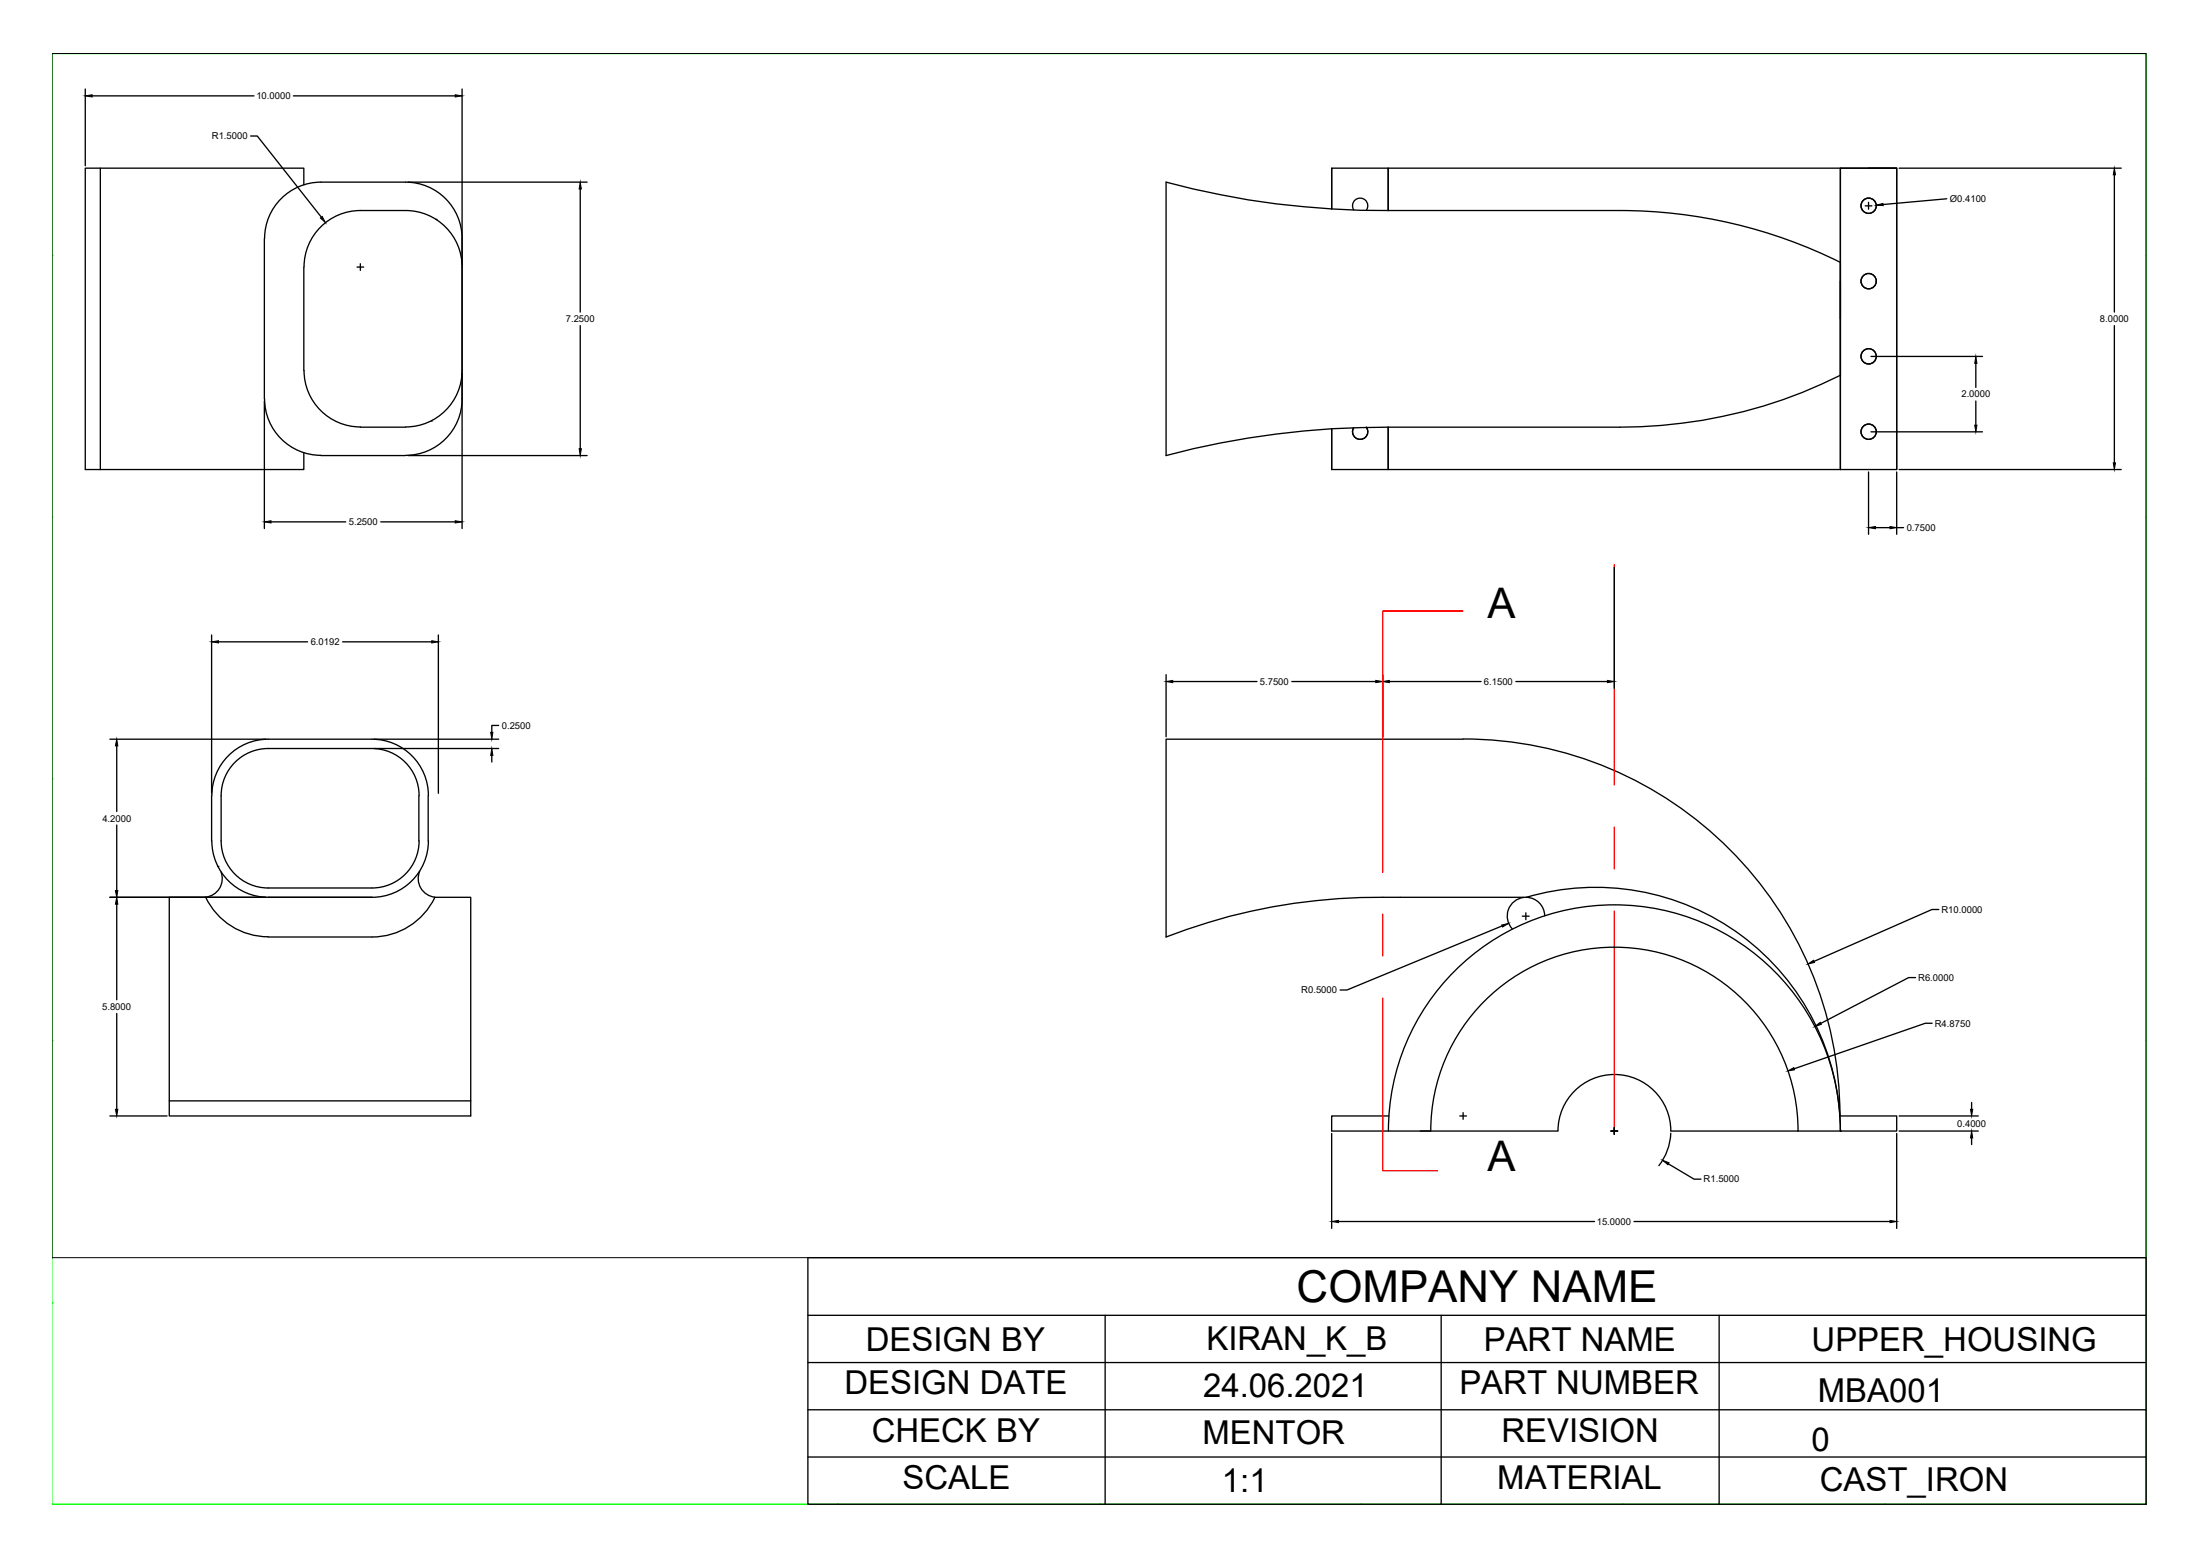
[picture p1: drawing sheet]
<svg xmlns="http://www.w3.org/2000/svg" width="420mm" height="297mm" viewBox="0 0 420 297" stroke-linecap="round" stroke-linejoin="round" font-family="sans-serif">
<!-- layer: template -->
<g fill="none" stroke="#0f0" stroke-width=".25">
<path d="M9.9 10.2h400v277h-400zM9.9 10.2h.1M59.9 10.2h.1M109.9 10.2h.1M159.9 10.2h.1M209.9 10.2h.1M259.9 10.2h.1M309.9 10.2h.1M359.9 10.2h.1M409.9 10.2h.1M9.9 48.7h.1M409.9 48.7h.1"/>
<path d="M9.9 98.7h.1M409.9 98.7h.1M9.9 148.7h.1M409.9 148.7h.1M9.9 198.7h.1M409.9 198.7h.1M9.9 248.7h.1M409.9 248.7h.1M9.9 287.2h.1M59.9 287.2h.1M109.9 287.2h.1M159.9 287.2h.1"/>
<path d="M209.9 287.2h.1M259.9 287.2h.1M309.9 287.2h.1M359.9 287.2h.1M409.9 287.2h.1"/>
</g>
<!-- layer: 0 -->
<path d="M154.3 240.1h255.6v47.1h-255.6zM154.3 251.1h255.6M211.1 251.1v36.1M275.2 251.1v36.1M328.3 251.1v36.1M154.3 260.1h255.6M154.3 269.1h255.6M154.3 278.1h255.6" fill="none" stroke="#000" stroke-width=".25"/>
<!-- layer: upper housing -->
<g fill="none" stroke="#000" stroke-width=".25">
<path d="M16.3 17v14.6M17.6 18.3h30.9M56 18.3h30.9M88.3 17v83.9M19.2 32.1v57.5M47.9 26h1.2l12.3 15.5M58 35.3v-3.2h-41.7v57.5h41.7v-3.1M77.5 34.8h-16.2a10.8 10.8 0 0 0-10.8 10.7M77.5 34.8a10.8 10.8 0 0 1 10.8 10.7M77.9 34.8h34.2M110.8 36.1v23.5M254.3 32.1v7.8v-7.8h107.9v57.5h-107.9v-7.8"/>
<path d="M265.1 32.1v8.1M351.5 32.1v57.5v-57.5h10.7v57.5M356.2 39.3h1.3M356.9 32.1h5.3M356.9 38.6v1.3M362.7 32.1h42.4M371.8 37.9l-12.2 1.1M403.8 33.4v26.2M50.5 45.6v30.6M58 51v19.8M68.2 51h1.3M68.8 40.2h8.7"/>
<path d="M68.8 50.3v1.3M68.8 40.2a10.8 10.8 0 0 0-10.7 10.8M77.5 40.2a10.8 10.8 0 0 1 10.8 10.8M83.3 41.9h.1M258.5 40.1a1.46 1.46 0 0 1 1.3-2.3 1.46 1.46 0 0 1 1.1 2.3M265.1 40.2a158.5 158.5 0 0 1-42.4-5.4v52.2a163.1 163.1 0 0 1 42.4-5.5M265.1 40.2h44.3M309.4 40.2a94.5 94.5 0 0 1 42.1 9.9M50.5 76.6v24.3M50.5 76.2a10.8 10.8 0 0 0 10.8 10.7l16.2 .1M58.1 70.7a10.8 10.8 0 0 0 10.7 10.8M88.3 76.2a10.8 10.8 0 0 1-10.8 10.7"/>
<path d="M88.3 70.7a10.8 10.8 0 0 1-10.8 10.8M110.8 62.2v23.5M351.5 71.6a93.6 93.6 0 0 1-42.1 9.9h-44.3M357.3 68h21.3M377.3 69.4v4.6M377.3 76.6v4.6M403.8 62.2v26.2M51.8 99.6h14.2M68.8 81.5h8.7M72.7 99.6h14.2M77.9 87h34.2M82.4 80.4h.1"/>
<path d="M260.9 81.6a1.46 1.46 0 0 1-1.1 2.3 1.46 1.46 0 0 1-1.3-2.3M265.1 81.5v8.1M356.9 90.1v11.9M357.3 82.4h21.3M362.2 90.1v11.9M362.7 89.6h42.4M308.3 108.3v23.1M358.2 100.7h2.8M362.2 100.7h1.3M40.4 121.2v30.2M41.7 122.5h17M65.4 122.5h17.1"/>
<path d="M83.7 121.2v30.2M95.2 138.5h-1.3v1.3M222.7 128.8v11.8M224 130.1h16.1M246.7 130.1h16M264.1 128.8v11.8M265.3 130.1h17.6M289.5 130.1h17.5M21 141.1h29.8M22.3 142.4v12.5M22.3 157.5v12.5M40.4 151.9v8.6"/>
<path d="M40.5 151.9a10.8 10.8 0 0 1 10.7-10.8h19.8a10.8 10.8 0 0 1 10.8 10.8M42.2 151.9a9 9 0 0 1 9-9h19.8a9 9 0 0 1 9 9M42.2 151.9v8.6a9 9 0 0 0 9 9h19.8a9 9 0 0 0 9-9M71.4 141.1h23.8M71.4 142.9h23.8M80 151.9v8.6M81.8 151.9v8.6M93.9 144.2v1.3M279.4 141.1h-56.7v37.8a111.4 111.4 0 0 1 41.4-7.6h27.3M279.4 141.1a71.9 71.9 0 0 1 72 71.9M21 171.3h29.8M22.3 172.6v18.3"/>
<path d="M39.3 171.3h-7v41.7h57.6v-41.7h-6.9M40.5 160.5a10.8 10.8 0 0 0 10.7 10.8h19.8a10.8 10.8 0 0 0 10.8-10.8M41.6 165.4h.1M42.2 166.5a3.6 3.6 0 0 1-2.9 4.8 13.2 13.2 0 0 0 11.9 7.5l19.8 .1a13.3 13.3 0 0 0 12-7.6M80.1 166.3a3.6 3.6 0 0 0 2.9 5M286.9 176.8l-29.7 12.2h-1.3M290.7 174.9h1.3M291 171.3a3.6 3.6 0 0 0-2.2 6M291.4 174.3v1.3M295 174.8a3.6 3.6 0 0 0-3.6-3.5 46.8 46.8 0 0 1 60.1 44.6M370.3 173.6h-1.3l-22.6 9.9M22.3 193.5v18.3"/>
<path d="M365.8 186.6h-1.3l-16.8 8.8M369 195.3h-1.3l-25 8.7M21 213h10.9M32.3 210.2h57.6M254.3 216.4v18.1M264.1 213v2.9M265.2 215.9a43.2 43.2 0 0 1 43.1-43.2 43.2 43.2 0 0 1 43.2 43.2M265.2 213h-10.9v2.9h43.2M273.2 215.9a35.1 35.1 0 0 1 35.1-35.1 35.1 35.1 0 0 1 35.1 35.1M278.8 213h1.3M279.4 212.4v1.3M307.7 215.9h1.2"/>
<path d="M308.3 215.3v1.2M319.1 216.3a10.8 10.8 0 0 1-2.3 6.2M351.4 213h10.8v2.9h-43.1a10.8 10.8 0 0 0-10.8-10.8 10.8 10.8 0 0 0-10.8 10.8M351.5 215.9h.1M362.2 216.4v18.1M362.7 215.9h15.1M362.7 213h15.1M376.5 210.5v1.3M376.5 217.2v1.3M255.6 233.2h48.9M312.1 233.2h48.9M318.6 222.2l4.9 2.9h1.4"/>
<circle cx="356.9" cy="39.3" r="1.46"/>
<circle cx="356.9" cy="53.7" r="1.46"/>
<circle cx="356.9" cy="68" r="1.46"/>
<circle cx="356.9" cy="82.4" r="1.46"/>
</g>
<!-- layer: line -->
<path d="M279.4 116.6h-15.3v49.9M308.3 107.8v42.1M308.3 157.9v8M264.1 174.5v8M308.3 173.9v42M264.1 190.5v33h10.5" fill="none" stroke="#f00" stroke-width=".25"/>
<!-- layer: upper housing -->
<g fill="#000" stroke="#000" stroke-width=".19">
<path d="M16.3 18.3l1.3-.2v.4zM86.9 18.1l1.4 .2-1.4 .2zM110.8 34.8l.2 1.3h-.4zM358.3 39.2l1.3-.4v.5zM403.8 32.1l.2 1.3h-.4zM61.2 41.6l.3-.3 .6 1.2zM377.3 68l.3 1.4h-.5zM50.5 99.6l1.3-.2v.4zM86.9 99.4l1.4 .2-1.4 .2zM110.6 85.7h.4l-.2 1.3zM377.1 81.2h.5l-.3 1.2zM403.6 88.4h.4l-.2 1.2z"/>
<path d="M356.9 100.7l1.3-.2v.4zM361 100.5l1.2 .2-1.2 .2zM40.4 122.5l1.3-.2v.4zM82.5 122.3l1.2 .2-1.2 .2zM93.7 139.8h.4l-.2 1.3zM222.7 130.1l1.3-.2v.4zM262.7 129.9l1.4 .2-1.4 .2zM264.1 130.1l1.2-.2v.4zM307 129.9l1.3 .2-1.3 .2zM22.3 141.1l.2 1.3h-.5zM93.9 142.9l.2 1.3h-.4zM22 170h.5l-.2 1.3z"/>
<path d="M22.3 171.3l.2 1.3h-.5zM286.8 176.6l1.3-.3-1.1 .7zM345.3 184l1.1-.7 .1 .4zM346.6 196l1-.8 .2 .4zM22 211.8h.5l-.2 1.2zM341.4 204.4l1.2-.6 .1 .4zM376.3 211.8h.5l-.3 1.2zM376.5 215.9l.3 1.3h-.5zM254.3 233.2l1.3-.2v.4zM317.5 221.5l1.3 .5-.3 .3zM361 233l1.2 .2-1.2 .2z"/>
</g>
<!-- layer: 0 -->
<path d="M9.9 10.2h400v229.9h-400z" fill="none" stroke="#000" stroke-width=".19"/>
<text font-size="8.4" x="247.6" y="248.6">COMPANY NAME</text>
<g font-size="8">
<text x="284.1" y="118">A</text>
<text x="284.1" y="223.5">A</text>
</g>
<g font-size="6.3">
<text x="165.3" y="257.9">DESIGN BY</text>
<text x="230.4" y="257.7">KIRAN_K_B</text>
<text x="283.4" y="257.9">PART NAME</text>
<text x="346" y="257.9">UPPER_HOUSING</text>
<text x="161.3" y="266.2">DESIGN DATE</text>
<text x="229.8" y="266.6">24.06.2021</text>
<text x="278.7" y="266.1">PART NUMBER</text>
<text x="347.2" y="267.7">MBA001</text>
<text x="166.5" y="275.2">CHECK BY</text>
<text x="229.6" y="275.7">MENTOR</text>
<text x="286.8" y="275.2">REVISION</text>
<text x="346" y="276.9">0</text>
<text x="172.4" y="284.2">SCALE</text>
<text x="233.4" y="284.7">1:1</text>
<text x="285.9" y="284.2">MATERIAL</text>
<text x="347.5" y="284.7">CAST_IRON</text>
</g>
<g font-size="1.8">
<text x="49" y="18.9">10.0000</text>
<text x="40.5" y="26.6">R1.5000</text>
<text x="372.4" y="38.6">Ø0.4100</text>
<text x="108.1" y="61.5">7.2500</text>
<text x="401.1" y="61.5">8.0000</text>
<text x="374.6" y="75.9">2.0000</text>
<text x="66.6" y="100.3">5.2500</text>
<text x="364.1" y="101.4">0.7500</text>
<text x="59.3" y="123.2">6.0192</text>
<text x="240.6" y="130.7">5.7500</text>
<text x="283.4" y="130.7">6.1500</text>
<text x="95.8" y="139.1">0.2500</text>
<text x="19.5" y="156.9">4.2000</text>
<text x="370.8" y="174.3">R10.0000</text>
<text x="248.5" y="189.6">R0.5000</text>
<text x="366.3" y="187.3">R6.0000</text>
<text x="19.5" y="192.8">5.8000</text>
<text x="369.5" y="196">R4.8750</text>
<text x="373.8" y="215.1">0.4000</text>
<text x="325.4" y="225.7">R1.5000</text>
<text x="305" y="233.8">15.0000</text>
</g>
</svg>
